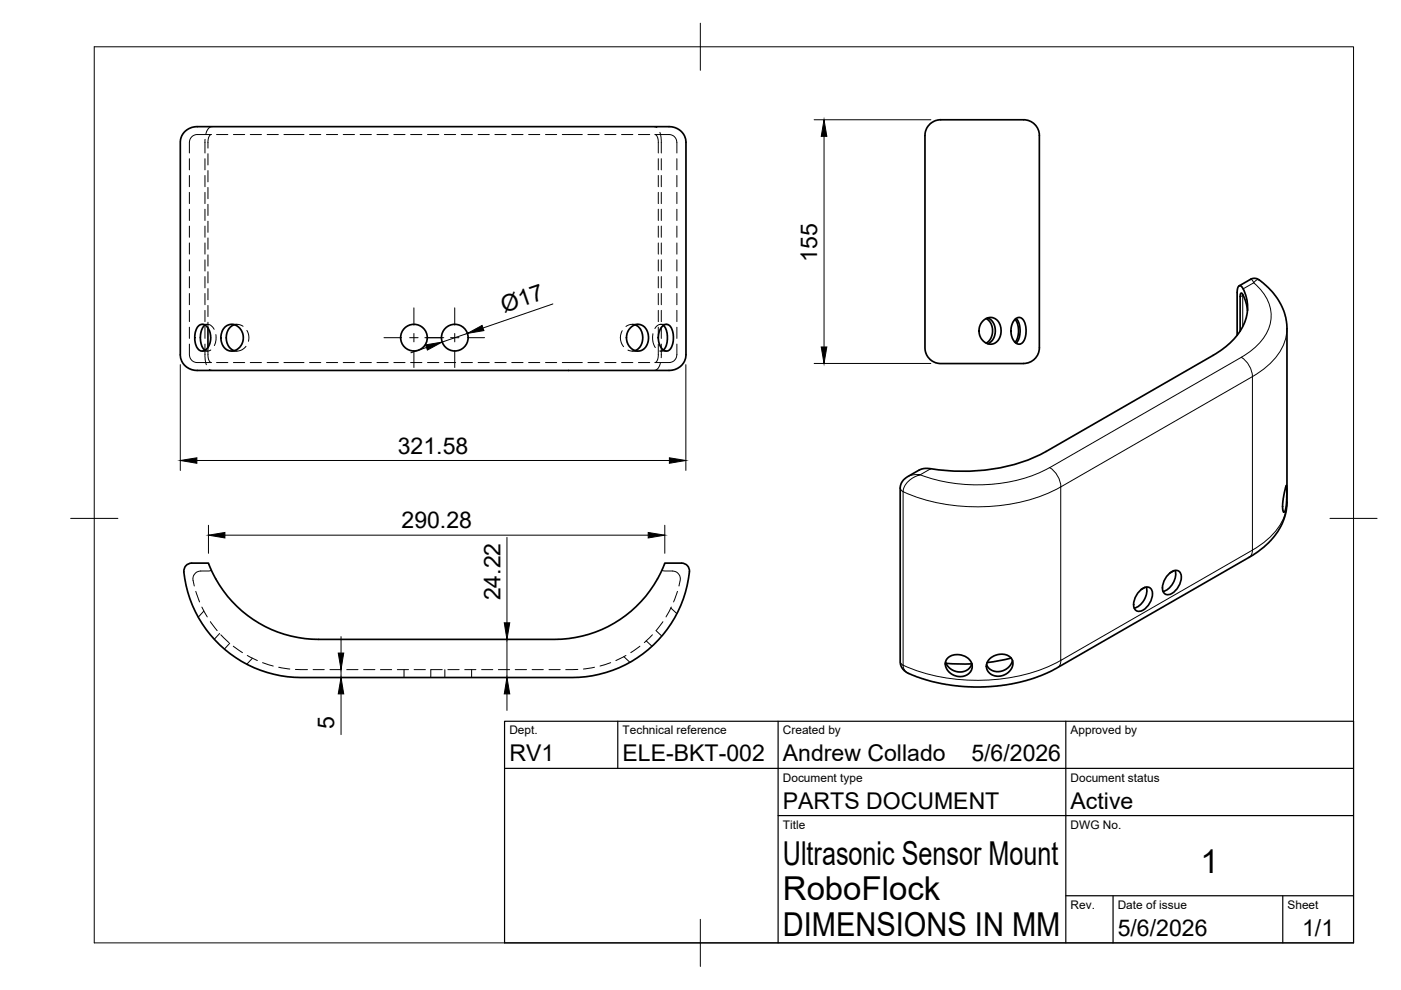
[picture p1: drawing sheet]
<svg xmlns="http://www.w3.org/2000/svg" width="297mm" height="210mm" viewBox="0 0 297 210" stroke-linecap="round" stroke-linejoin="round" font-family="sans-serif">
<!-- layer: Hidden -->
<g fill="none" stroke="#000" stroke-width=".21">
<path d="M40.2 33.6v2.4M40.2 37.2v2.4M43.5 33.6v2.4M43.5 37.2v2.4M43.5 29.5v2.9M44.1 32.6v2.4M44.1 36.2v2.4M44.1 39.7v2.4M44.7 28.5h-.7a7.1 7.1 0 0 0-3.1 .3l-.5 .5-.2 .6v2.5M44.8 28.5l-.3 .2-.3 .6-.1 2.1M45 26.9l-.8 .3-.5 1.2M45.9 28.5h2.4"/>
<path d="M49.5 28.5h2.4M53.1 28.5h2.3M56.6 28.5h2.4M60.2 28.5h4.3M65.6 28.5h2.4M69.2 28.5h2.4M72.8 28.5h2.4M76.3 28.5h2.4M79.9 28.5h2.4M83.5 28.5h2.4M87.1 28.5h2.4M90.6 28.5h2.4"/>
<path d="M94.2 28.5h2.4M97.8 28.5h2.4M101.4 28.5h2.3M104.9 28.5h2.4M108.5 28.5h2.4M112.1 28.5h2.3M115.7 28.5h2.3M119.2 28.5h4.3M124.7 28.5h2.3M128.2 28.5h2.4M131.8 28.5h2.4M135.4 28.5h2.4"/>
<path d="M138.7 26.9l.6 .2M138.8 28.5l.4 .3 .3 .7 .1 2.9M138.9 28.5h1.4a3.5 3.5 0 0 1 2.8 .6l.4 1.1v2.2M139.6 33.6v2.4M139.6 37.2v2.4M139.9 28.1l.3 1.6v2.7M140.2 33.6v2.4M140.2 37.2v2.4M143.5 33.6v2.4M143.5 37.2v2.4M40.2 40.8v2.4M40.2 44.4v2.4"/>
<path d="M40.2 47.9v2.4M40.2 51.5v2.4M40.2 55.1v2.4M40.2 58.6v2.4M43.5 40.8v2.4M43.5 44.4v2.4M43.5 47.9v2.4M43.5 51.5v2.4M43.5 55.1v2.4M43.5 58.6v2.4M44.1 43.3v2.4M44.1 46.9v2.4"/>
<path d="M44.1 50.5v2.3M44.1 54v2.4M44.1 57.6v2.4M139.6 40.8v2.4M139.6 44.4v2.4M139.6 47.9v2.4M139.6 51.5v2.4M139.6 55.1v2.4M139.6 58.6v2.4M140.2 40.8v2.4M140.2 44.4v2.4M140.2 47.9v2.4"/>
<path d="M140.2 51.5v2.4M140.2 55.1v2.4M140.2 58.6v2.4M143.5 40.8v2.4M143.5 44.4v2.4M143.5 47.9v2.4M143.5 51.5v2.4M143.5 55.1v2.4M143.5 58.6v2.4M40.2 73v2.2a1.8 1.8 0 0 0 2.3 1.7h2.2M40.2 62.2v2.4M40.2 65.8v2.4"/>
<path d="M40.2 69.4v2.3M42.9 68.8h1.1M42.9 74.4h1.1M43.5 73v2.7l.3 1.6M43.5 62.2v2.4M43.5 65.8v2.4M43.5 69.4v2.3M43.5 68.9l.4-.1 .6 .1 .9 .9M44.1 73.7v2.2l.3 .7 .4 .3M44.1 61.2v2.4M44.1 64.8v2.3M44.1 68.3v1.2"/>
<path d="M44.4 78.3l.6 .2M44.7 74.2l-.6 .2-.6-.1M45.8 70.9v1.3l-.4 1.1M45.9 76.9h2.4M49.1 68.8h1.1M49.1 74.4h1.1M49.5 76.9h2.4M49.7 68.8h1l.8 .4M52.2 73.4l-1.1 .8-.7 .2h-.7M52.3 70.1l.4 .9v1.4M53.1 76.9h2.3M56.6 76.9h2.4"/>
<path d="M60.2 76.9h4.3M65.6 76.9h2.4M69.2 76.9h2.4M72.8 76.9h2.4M76.3 76.9h2.4M79.9 76.9h2.4M83.5 76.9h2.4M87.1 76.9h2.4M90.6 76.9h2.4M94.2 76.9h2.4M97.8 76.9h2.4M101.4 76.9h2.3"/>
<path d="M104.9 76.9h2.4M108.5 76.9h2.4M112.1 76.9h2.3M115.7 76.9h2.3M119.2 76.9h4.3M124.7 76.9h2.3M128.2 76.9h2.4M131.8 76.9h2.4M131.9 70.1l-.4 1.6 .2 1 .5 .8M133.1 74.2l.8 .2 .8-.1M134 68.8h1.3M134 74.4h1.3"/>
<path d="M134.7 68.9l-1-.1-1 .4M135.4 76.9h2.4M138.4 70.8l.1 1.8 .4 1.1M139.6 73l-.1 2.9-.3 .7-.4 .3M139.6 62.2v2.4M139.6 65.8v2.4M139.6 69.4v2.3M140 77l-.6 1.2-.7 .3M140.1 68.8h1.2M140.1 74.4h1.2M140.2 73v2.9M140.2 62.2v2.4"/>
<path d="M140.2 65.8v2.4M140.2 69.4v2.3M140.7 74.2l-.3 .2h-.5M140.7 69l-.4-.2h-.5l-.6 .4-.3 .5M143.5 73v2.2a1.8 1.8 0 0 1-2.3 1.7h-2.3M143.5 62.2v2.4M143.5 65.8v2.4M143.5 69.4v2.3M41.5 125.4l.8 2.2M42.8 128.7l1.1 2.1M43.2 129.6l-1.2 1.2M44.6 131.8l1.4 1.9"/>
<path d="M44.8 120.9l-2.2 .2a1.68 1.68 0 0 0-1.7 2l.3 1.1M46.6 134.3l-1.2 1.2M46.8 134.6l1.7 1.6M48.7 136.4l-1.1 1.2M49.5 137l1.9 1.4M52.4 139l2.2 1.1M53.5 139.6l-1.2 1.2M132.3 139.2l1.3 1.2M132.7 139l-2.1 1.1M135.7 137l-2 1.4M137 135.9l1.2 1.1M138.3 134.6l-1.7 1.6"/>
<path d="M139.1 133.7l1.2 1.2M140.3 120.9l2.3 .2a1.68 1.68 0 0 1 1.6 2l-.2 1.1M140.5 131.8l-1.4 1.9M142.2 128.9l1.3 1.2M142.3 128.7l-1.1 2.1M143.6 125.4l-.8 2.2M55.7 140.5l2.2 .7M59.1 141.5l2.3 .4M62.6 141.9l2.6 .1M66.4 142h2.3M70 142h2.3M73.5 142h2.4"/>
<path d="M77.1 142h2.4M80.7 142h2.3M84.2 142h2.4M85.7 142v1.7M87.8 142h2.4M91.3 142v1.7M91.4 142h2.4M94.3 142v1.7M95 142h2.3M98.5 142h2.4M100 142v1.7M102.1 142h2.4"/>
<path d="M105.7 142h2.4M109.2 142h2.4M112.8 142h2.4M116.4 142h2.4M122.5 141.9l-2.5 .1M126 141.5l-2.3 .4M129.5 140.5l-2.3 .7"/>
</g>
<!-- layer: Visible -->
<g fill="none" stroke="#000" stroke-width=".36">
<path d="M39.1 28l1.1-.8 1.4-.3h100.4l1.5 .3 .9 .6 .5 .7 .5 1.5v45.4l-.3 1.3-.4 .6-1 .8-1.7 .4h-100.4l-1.4-.3-.9-.6-.6-.7-.5-1.5v-45.4l.4-1.3zM217 25.4l-18.2 .1-1.2 .4-.8 .8-.5 .9-.2 1v45.2l.3 1.4 1.1 1.3 .8 .4 .9 .2h17.8M217 25.4a3.3 3.3 0 0 1 3.4 3.3v45a3.3 3.3 0 0 1-3.4 3.4M42.1 69.1l.7-.3 .8 .2 .7 .9 .3 .9 .1 1.2-.3 1.1-.7 1-.7 .3h-.5l-.5-.4-.6-1.4v-2l.3-1zM43.5 68.9l-.7 1-.3 1.5 .3 1.9 .7 1M44.1 69.5v4.2M47.6 69.4l1-.6h.8l1 .4 .8 .9 .4 1-.1 1.2-.4 1-.9 .8-.9 .3-.9-.1-.5-.3-.6-.7-.4-.9-.1-1.1 .3-1.1zM49.7 68.8l-.6 .3-.7 .7-.3 .8-.1 .9 .1 1.1 .3 .8 .7 .7 .6 .3M133.6 69.6l.9-.7 .9-.1 1 .3 .7 .8 .4 1.1v1.2l-.5 1.2-.8 .8-.7 .2-1-.1-.7-.4-.6-.9-.3-.8-.1-.9 .3-1zM134.7 68.9l.6 .3 .5 .6 .5 1.5-.1 1-.3 .9-.5 .7-.7 .4M140.3 69.3l.7-.5h.7l.6 .7 .3 .8 .2 .9-.2 1.8-.5 1-.6 .4h-.5l-.7-.5-.6-1.3-.1-1.8 .3-.9zM140.7 69l.6 1 .2 1.2-.2 2-.6 1"/>
<path d="M208.3 68.1l1-.6 1.1-.2 .9 .5 .6 .7 .3 1.1-.1 1.5-.5 1.1-.8 .6-1 .2-.7-.2-.6-.4-.6-.8-.3-.8v-1l.2-.9zM209.1 67.5l.9 .9 .4 1.4v.8l-.2 .9-.5 .8-.6 .4M209.4 67.4l.7 .4 .4 .5 .3 .7 .2 1-.1 .9-.3 1-.5 .6-.7 .4M215.1 67.8l.7-.5 .7 .1 .5 .5 .4 1 .2 1.5-.2 1.2-.5 1-.6 .4-.5-.1-.6-.3-.4-.6-.4-.9v-1.7l.3-.9zM215.2 67.7l.5 .9 .2 1.2-.1 1.7-.6 1.1M215.4 67.5l.6 1 .3 1.3-.2 1.7-.7 1.3M262.7 60.6l2.5-1.4 .6-.2 .8 .1 1.2 .9 2.2 2.2 1.5 2.2 .9 2.3 .5 2.6v37.5l-.2 1.3-.9 2.9-1.4 2.4-2.3 2.5-2.8 2-41.3 23.8-3.2 1.5-3.1 1-3.2 .8-5.7 .6-5.6-.1-2.6-.4-3.2-.7-3.1-.9-2.1-.9-1-1-.3-1.1v-37.3l.2-.8 .4-.6 .9-.7 2.7-1.5 .7-.3h.9a42.8 42.8 0 0 0 22.6-2.3l2.5-1.3 36.7-21.2a12.2 12.2 0 0 0 6-8.9 8.8 8.8 0 0 0-.9-4.4M263.5 62.4l-.4-.3-.2 .6v7.5M263.5 62.4l.7 1.7 .3 1.7M263.6 61.2l-.4-.5-.4-.1-.3 .3-.2 .6v9.6M272.7 102.9l.1 .5v3.4l-.3 1.3-.1 .4-.2 .1-.3-.7 .1-1.4zM39 121.2a1.66 1.66 0 0 1 1.6-1.8h3.6l1.1 2.6a25 25 0 0 0 22.3 13.6h50a24.8 24.8 0 0 0 22.9-15l.4-1.2h3.6a1.66 1.66 0 0 1 1.7 1.8 25 25 0 0 1-24.9 22.5h-57.5a25 25 0 0 1-24.8-22.5"/>
<path d="M200.9 139.6l.6-.5 .9-.3h1.1l1.1 .4 .7 .4 .7 .9 .1 .8-.2 .9-.8 .9-.9 .3h-1.1l-1.1-.3-1-.8-.5-1-.1-.9zM209.8 139.7l.9-.6 .9-.3 1-.1 .8 .1 .8 .5 .4 .6 .2 1-.2 .5-.8 1.2-1 .6-1 .2-1.2-.2-1-.7-.4-.9v-.9zM214.4 139.5l-5.1 1M241.5 125.5a1.7 1.7 0 0 1 2.6-.6 3.7 3.7 0 0 1-2.8 4.7 1.71 1.71 0 0 1-.8-2.5zM242.7 124.5l-.8 .5M243 124.5a3.9 3.9 0 0 1-2.5 4.4M247.6 121.9a1.7 1.7 0 0 1 2.6-.5 3.7 3.7 0 0 1-2.7 4.7 1.71 1.71 0 0 1-.8-2.6zM248.9 121l-.8 .5M249.2 120.9a3.9 3.9 0 0 1-2.6 4.5M200.5 140.4l.4 .8 .8 .8 .9 .4 .9 .1 .9-.1 .8-.4 .6-.7 .2-.6M200.6 140.6l5.4 .2M214.7 140l-.4 .9-.6 .7-.8 .5-.9 .3h-.8l-1-.3-.6-.5-.4-.7"/>
<circle cx="87.8" cy="71.6" r="2.83"/>
<circle cx="96.4" cy="71.6" r="2.83"/>
</g>
<!-- layer: Visible Narrow -->
<g fill="none" stroke="#000" stroke-width=".21">
<path d="M265.1 59.2h.2l.3 .3a.25 .25 0 0 0 .2 .4 .25 .25 0 0 0 .3-.3l.5-.3h.4M263.2 75.8l-40.6 23.3a5.2 5.2 0 0 1 2.3 4.1M263.5 62.7v6.6M263.5 62.7l-.6 .2M263.5 62.5v.2M263.6 61.2l2.2-1.3a8.5 8.5 0 0 1 3.1 9.9 12.9 12.9 0 0 1-5.7 6M263.6 62.6l-.1 .1M272.9 69.7a11.3 11.3 0 0 1-5.2 8.7l-2.2 1.4a5.2 5.2 0 0 0-2.3-4M197.3 99.4l-2.2 1.3M222.5 99.1a34.3 34.3 0 0 1-27.4 1.6M192.4 101.1l1.4-.5 1.3 .1-1.4 .5-1.1 .9-.7 .9-.4 1.2v36.9l.4 1.1 .8 .6M224.9 103.2a39.4 39.4 0 0 1-28.1 2.9 20.4 20.4 0 0 1-5.8-2.2l-.1-.4"/>
<path d="M224.9 103.2l40.6-23.3v36.7l-40.6 23.4zM272.9 106.5a11.3 11.3 0 0 1-5.2 8.7l-2.2 1.4-.1 .8-.6 .8M190.9 140.3l.1 .4a34.7 34.7 0 0 0 17.5 3.5 36 36 0 0 0 16.4-4.2l-.1 .8-.6 .8"/>
</g>
<!-- layer: BORDER -->
<path d="M20 9.9h267v190h-267zM148.5 4.9v10M15 109.9h10M282 109.9h10M148.5 194.9v10" fill="none" stroke="#000" stroke-width=".21"/>
<!-- layer: TITLEBLOCK -->
<path d="M107 152.9h180v47h-180zM131 152.9v10M165 152.9v47M226 152.9v47M107 162.9h180M165 172.9h122M226 189.9h61M236 189.9v10M272 189.9v10" fill="none" stroke="#000" stroke-width=".25"/>
<!-- layer: Smart Centers -->
<path d="M81.4 71.6h3.7M86.8 71.6h1.8M87.8 65.3v3.6M87.8 70.7v1.8M87.8 74.3v3.6M90.1 71.6h4M95.5 71.6h1.8M96.4 65.3v3.6M96.4 70.7v1.8M96.4 74.3v3.6M99.1 71.6h3.6" fill="none" stroke="#000" stroke-width=".21"/>
<!-- layer: FD_Dimensions -->
<g fill="none" stroke="#000" stroke-width=".21">
<path d="M172.6 25.4h24.8M174.7 28.9v44.7M38.2 77.3v22.5M90.4 73.7l-3.3 1.1M99.1 70.7l-5.4 1.8M117.2 64.4l-14.8 5.1M145.4 77.3v22.5M172.6 77.1h24.8M41.7 97.6h100.2M44.2 111.4v5.9M47.7 113.5h89.7M107.5 113.9v18.2"/>
<path d="M140.9 111.4v5.9M72.3 135v3.5M107.5 135.6v8M72.3 142v1.6M72.3 147.1v8.7M107.5 147.1v3.5"/>
</g>
<path d="M174.7 25.4l.6 3.5h-1.2zM90.2 73.1l3.5-.6-3.1 1.7zM99.1 70.7l3.1-1.7 .4 1.1zM174.1 73.6h1.2l-.6 3.5zM38.2 97.6l3.5-.5v1.1zM141.9 97.1l3.5 .5-3.5 .6zM44.2 113.5l3.5-.6v1.2zM137.4 112.9l3.5 .6-3.5 .6zM71.7 138.5h1.2l-.6 3.5zM106.9 132.1h1.2l-.6 3.5zM72.3 143.6l.6 3.5h-1.2zM107.5 143.6l.6 3.5h-1.2z" fill="#000" stroke="#000" stroke-width=".21"/>
<g font-size="7">
<text x="166" y="183.4">Ultrasonic Sensor Mount</text>
<text x="254.5" y="185.2">1</text>
<text x="166" y="190.9">RoboFlock</text>
<text x="166" y="198.4">DIMENSIONS IN MM</text>
</g>
<g font-size="4.9">
<text x="173.2" y="55.5" transform="rotate(-90 173.2 55.5)">155</text>
<text x="106.9" y="66.4" transform="rotate(-19 106.9 66.4)">Ø17</text>
<text x="84.3" y="96.2">321.58</text>
<text x="85.1" y="112">290.28</text>
<text x="106.1" y="127.3" transform="rotate(-90 106.1 127.3)">24.22</text>
<text x="70.8" y="154.6" transform="rotate(-90 70.8 154.6)">5</text>
<text x="108" y="161.4">RV1</text>
<text x="132" y="161.4">ELE-BKT-002</text>
<text x="166" y="161.4">Andrew Collado</text>
<text x="206" y="161.4">5/6/2026</text>
<text x="166" y="171.4">PARTS DOCUMENT</text>
<text x="227" y="171.4">Active</text>
<text x="237" y="198.4">5/6/2026</text>
<text x="276.1" y="198.6">1/1</text>
</g>
<g font-size="2.5">
<text x="108" y="155.7">Dept.</text>
<text x="132" y="155.7">Technical reference</text>
<text x="166" y="155.7">Created by</text>
<text x="227" y="155.7">Approved by</text>
<text x="166" y="165.7">Document type</text>
<text x="227" y="165.7">Document status</text>
<text x="166" y="175.7">Title</text>
<text x="227" y="175.7">DWG No.</text>
<text x="227" y="192.7">Rev.</text>
<text x="237" y="192.7">Date of issue</text>
<text x="273" y="192.7">Sheet</text>
</g>
</svg>
